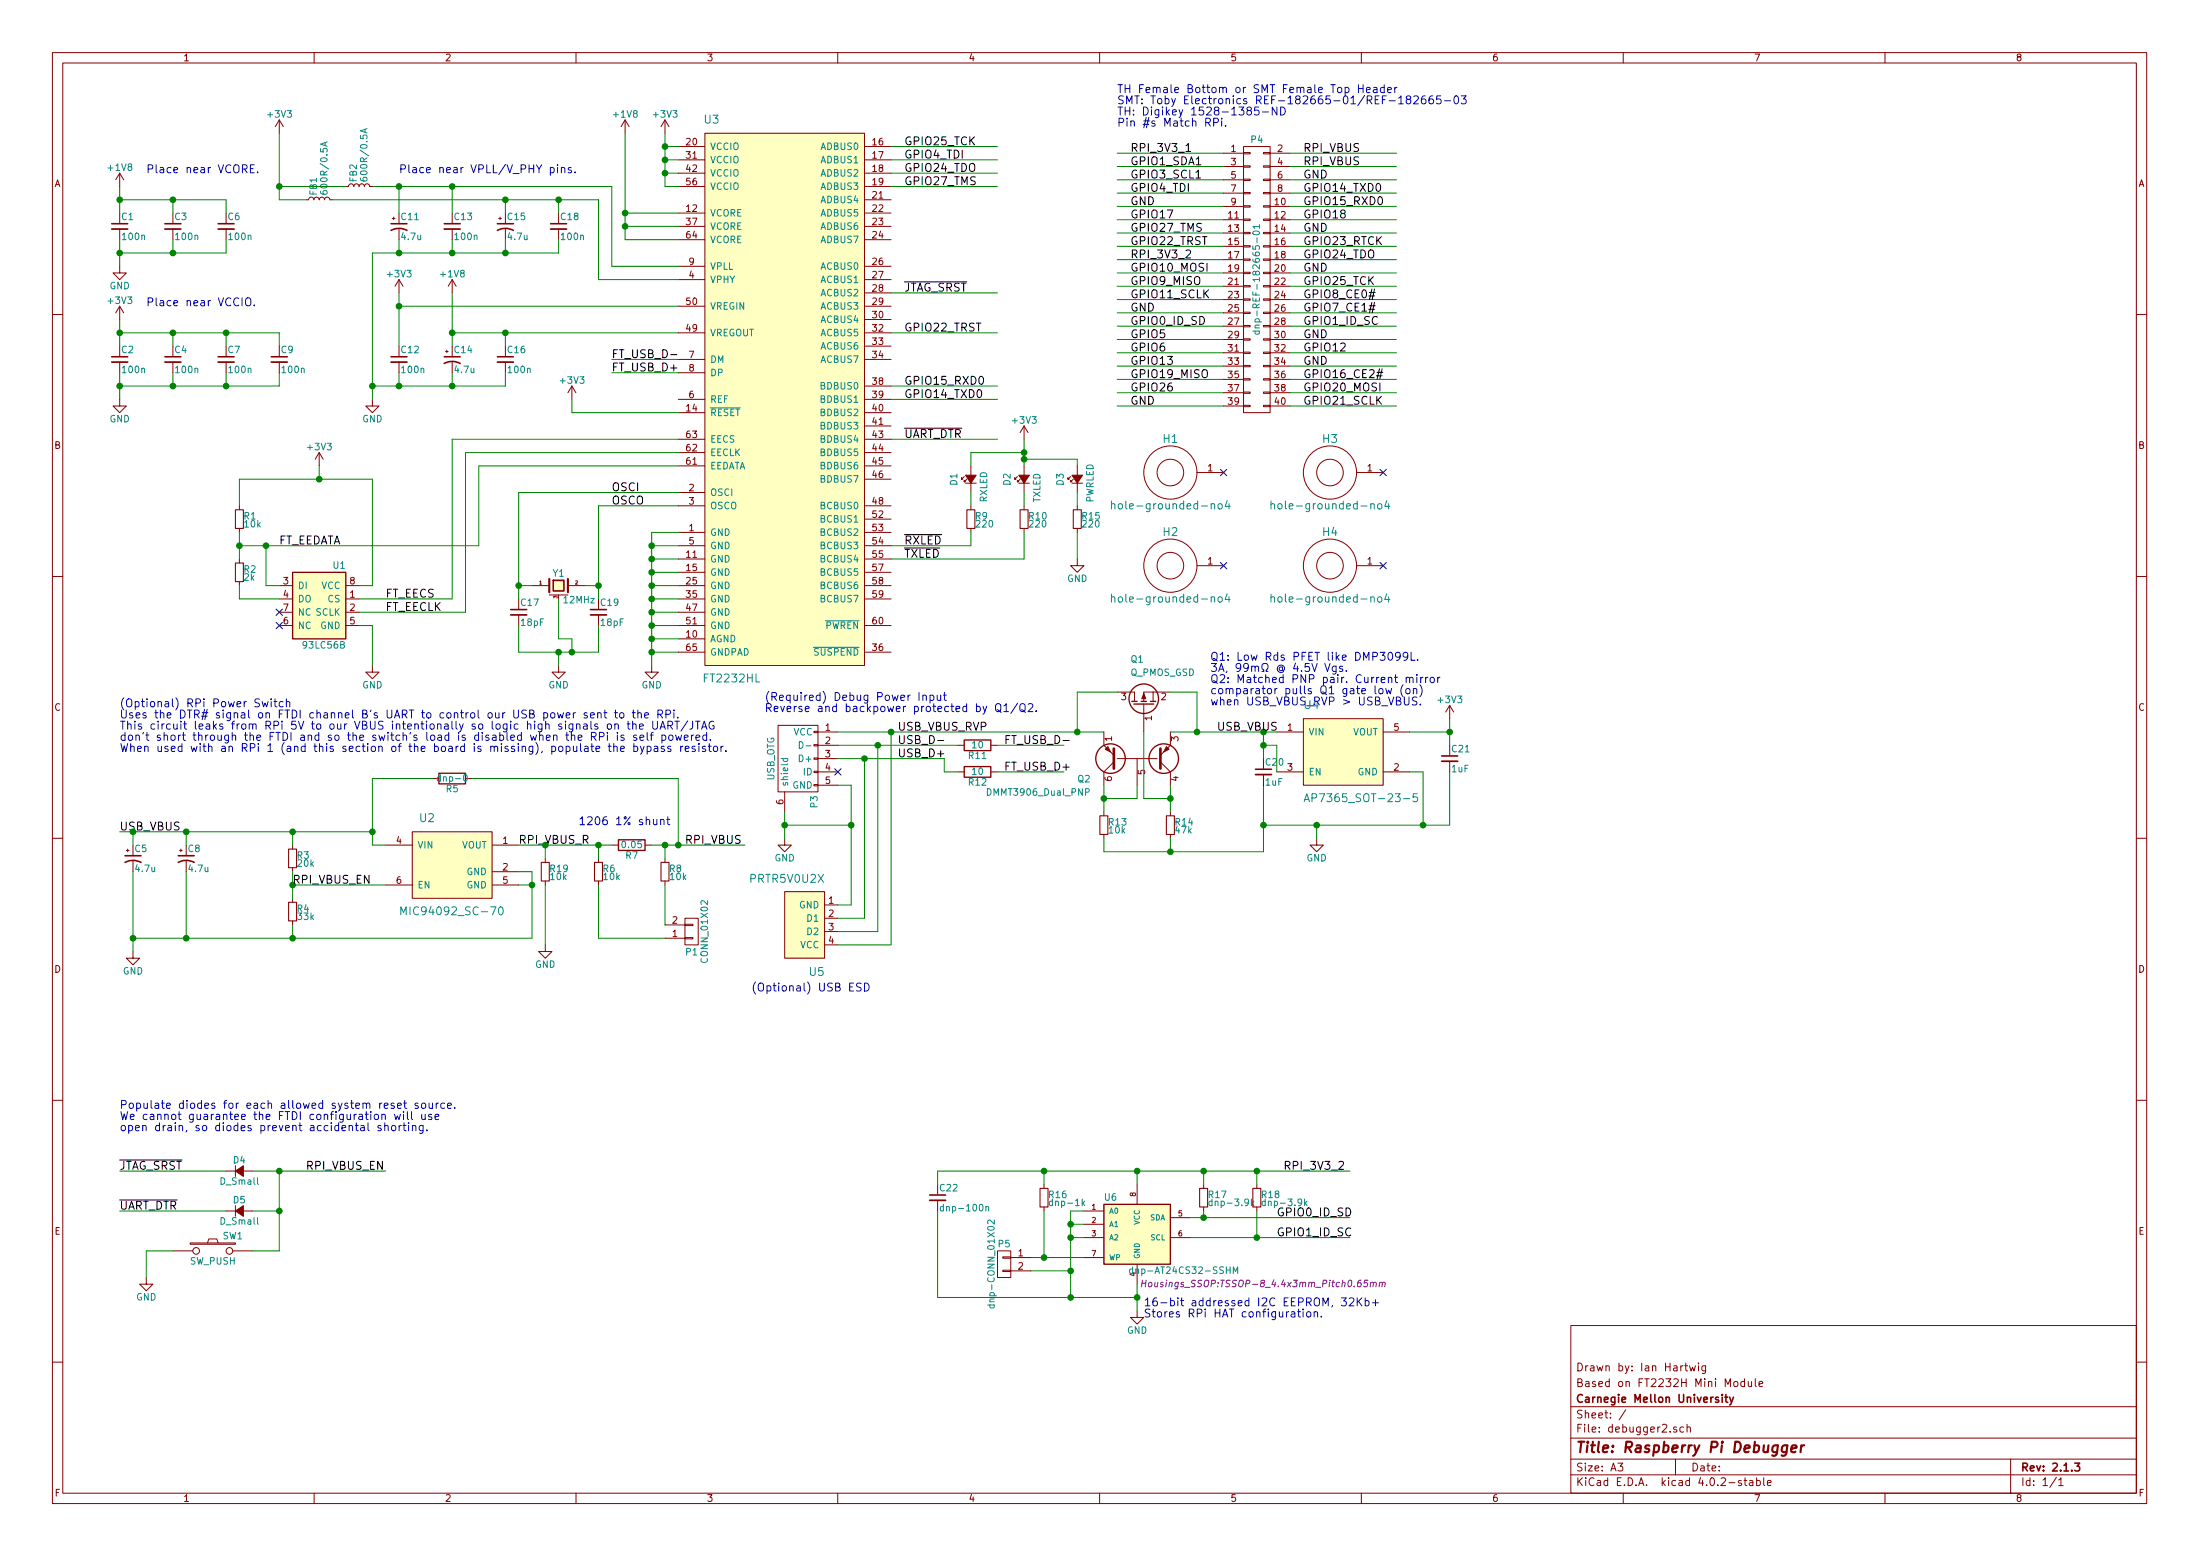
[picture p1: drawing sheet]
EESchema Schematic File Version 2
LIBS:power
LIBS:device
LIBS:transistors
LIBS:conn
LIBS:linear
LIBS:regul
LIBS:74xx
LIBS:cmos4000
LIBS:adc-dac
LIBS:memory
LIBS:xilinx
LIBS:microcontrollers
LIBS:dsp
LIBS:microchip
LIBS:analog_switches
LIBS:motorola
LIBS:texas
LIBS:intel
LIBS:audio
LIBS:interface
LIBS:digital-audio
LIBS:philips
LIBS:display
LIBS:cypress
LIBS:siliconi
LIBS:opto
LIBS:atmel
LIBS:contrib
LIBS:valves
LIBS:debugger2-special
LIBS:debugger2-cache
EELAYER 25 0
EELAYER END
$Descr A3 16535 11693
encoding utf-8
Sheet 1 1
Title "Raspberry Pi Debugger"
Date ""
Rev "2.1.3"
Comp "Carnegie Mellon University"
Comment1 "Based on FT2232H Mini Module"
Comment2 "Drawn by: Ian Hartwig"
Comment3 ""
Comment4 ""
$EndDescr
$Comp
L USB_OTG P3
U 1 1
P 6000 5700
F 0 "P3" H 6325 5575 50  0000 C CNN
F 1 "USB_OTG" H 6000 5900 50  0000 C CNN
F 2 "debugger2-special:USB_Micro-B_SMT" V 5950 5600 50  0001 C CNN
F 3 "" V 5950 5600 50  0000 C CNN
	1    6000 5700
	0    -1   1    0   
$EndComp
$Comp
L C_Small C17
U 1 1
P 3900 4600
F 0 "C17" H 3910 4670 50  0000 L CNN
F 1 "18pF" H 3910 4520 50  0000 L CNN
F 2 "Capacitors_SMD:C_0603" H 3900 4600 50  0001 C CNN
F 3 "" H 3900 4600 50  0000 C CNN
	1    3900 4600
	1    0    0    -1  
$EndComp
$Comp
L C_Small C19
U 1 1
P 4500 4600
F 0 "C19" H 4510 4670 50  0000 L CNN
F 1 "18pF" H 4510 4520 50  0000 L CNN
F 2 "Capacitors_SMD:C_0603" H 4500 4600 50  0001 C CNN
F 3 "" H 4500 4600 50  0000 C CNN
	1    4500 4600
	1    0    0    -1  
$EndComp
$Comp
L GND #PWR01
U 1 1
P 4200 5000
F 0 "#PWR01" H 4200 4750 50  0001 C CNN
F 1 "GND" H 4200 4850 50  0000 C CNN
F 2 "" H 4200 5000 50  0000 C CNN
F 3 "" H 4200 5000 50  0000 C CNN
	1    4200 5000
	1    0    0    -1  
$EndComp
$Comp
L 93LCxxA U1
U 1 1
P 2400 4600
F 0 "U1" H 2250 4950 50  0000 C CNN
F 1 "93LC56B" H 2200 4350 50  0000 L CNN
F 2 "Housings_SSOP:TSSOP-8_4.4x3mm_Pitch0.65mm" H 2300 4600 50  0001 C CNN
F 3 "" H 2400 4700 50  0000 C CNN
	1    2400 4600
	-1   0    0    -1  
$EndComp
$Comp
L FT2232H U3
U 1 1
P 5900 3100
F 0 "U3" H 5350 5300 60  0000 C CNN
F 1 "FT2232HL" H 5500 1100 60  0000 C CNN
F 2 "Housings_QFP:TQFP-64_10x10mm_Pitch0.5mm" H 4900 3950 60  0001 C CNN
F 3 "" H 4900 3950 60  0000 C CNN
	1    5900 3100
	1    0    0    -1  
$EndComp
Wire Wire Line
	6700 1100 7500 1100
Wire Wire Line
	6700 1200 7500 1200
Wire Wire Line
	6700 1300 7500 1300
Wire Wire Line
	6700 1400 7500 1400
Text Label 6800 1100 0    60   ~ 0
GPIO25_TCK
Text Label 6800 1200 0    60   ~ 0
GPIO4_TDI
Text Label 6800 1300 0    60   ~ 0
GPIO24_TDO
Text Label 6800 1400 0    60   ~ 0
GPIO27_TMS
Wire Wire Line
	6700 2900 7500 2900
Wire Wire Line
	6700 3000 7500 3000
Text Label 6800 3000 0    60   ~ 0
GPIO14_TXD0
Text Label 6800 2900 0    60   ~ 0
GPIO15_RXD0
$Comp
L Led_Small D2
U 1 1
P 7700 3600
F 0 "D2" H 7650 3725 50  0000 L CNN
F 1 "TXLED" H 7525 3500 50  0000 L CNN
F 2 "LEDs:LED-0603" V 7700 3600 50  0001 C CNN
F 3 "" V 7700 3600 50  0000 C CNN
	1    7700 3600
	0    -1   -1   0   
$EndComp
$Comp
L Led_Small D1
U 1 1
P 7300 3600
F 0 "D1" H 7250 3725 50  0000 L CNN
F 1 "RXLED" H 7125 3500 50  0000 L CNN
F 2 "LEDs:LED-0603" V 7300 3600 50  0001 C CNN
F 3 "" V 7300 3600 50  0000 C CNN
	1    7300 3600
	0    -1   -1   0   
$EndComp
$Comp
L R_Small R9
U 1 1
P 7300 3900
F 0 "R9" H 7330 3920 50  0000 L CNN
F 1 "220" H 7330 3860 50  0000 L CNN
F 2 "Resistors_SMD:R_0603" H 7300 3900 50  0001 C CNN
F 3 "" H 7300 3900 50  0000 C CNN
	1    7300 3900
	1    0    0    -1  
$EndComp
$Comp
L R_Small R10
U 1 1
P 7700 3900
F 0 "R10" H 7730 3920 50  0000 L CNN
F 1 "220" H 7730 3860 50  0000 L CNN
F 2 "Resistors_SMD:R_0603" H 7700 3900 50  0001 C CNN
F 3 "" H 7700 3900 50  0000 C CNN
	1    7700 3900
	1    0    0    -1  
$EndComp
$Comp
L +3V3 #PWR02
U 1 1
P 7700 3300
F 0 "#PWR02" H 7700 3150 50  0001 C CNN
F 1 "+3V3" H 7700 3440 50  0000 C CNN
F 2 "" H 7700 3300 50  0000 C CNN
F 3 "" H 7700 3300 50  0000 C CNN
	1    7700 3300
	1    0    0    -1  
$EndComp
Wire Wire Line
	7300 3500 7300 3400
Wire Wire Line
	7300 3400 7700 3400
Wire Wire Line
	7700 3300 7700 3500
Wire Wire Line
	6700 4100 7300 4100
Wire Wire Line
	7300 4100 7300 4000
Wire Wire Line
	7300 3800 7300 3700
Wire Wire Line
	7700 3800 7700 3700
Wire Wire Line
	6700 4200 7700 4200
Wire Wire Line
	7700 4200 7700 4000
Text Label 6800 4100 0    60   ~ 0
~RXLED
Text Label 6800 4200 0    60   ~ 0
~TXLED
$Comp
L GND #PWR03
U 1 1
P 4900 5000
F 0 "#PWR03" H 4900 4750 50  0001 C CNN
F 1 "GND" H 4900 4850 50  0000 C CNN
F 2 "" H 4900 5000 50  0000 C CNN
F 3 "" H 4900 5000 50  0000 C CNN
	1    4900 5000
	1    0    0    -1  
$EndComp
Wire Wire Line
	4900 4000 4900 5000
Wire Wire Line
	4900 4900 5100 4900
Wire Wire Line
	5100 4800 4900 4800
Connection ~ 4900 4900
Wire Wire Line
	5100 4700 4900 4700
Connection ~ 4900 4800
Wire Wire Line
	5100 4600 4900 4600
Connection ~ 4900 4700
Wire Wire Line
	5100 4500 4900 4500
Connection ~ 4900 4600
Wire Wire Line
	5100 4400 4900 4400
Connection ~ 4900 4500
Wire Wire Line
	5100 4300 4900 4300
Connection ~ 4900 4400
Wire Wire Line
	5100 4200 4900 4200
Connection ~ 4900 4300
Wire Wire Line
	5100 4100 4900 4100
Connection ~ 4900 4200
Wire Wire Line
	5100 4000 4900 4000
Connection ~ 4900 4100
Wire Wire Line
	4200 5000 4200 4900
Wire Wire Line
	3900 4900 4500 4900
Wire Wire Line
	3900 4900 3900 4700
Wire Wire Line
	4500 4900 4500 4700
Connection ~ 4200 4900
Wire Wire Line
	3900 3700 3900 4500
Wire Wire Line
	4500 3800 4500 4500
Wire Wire Line
	5100 3800 4500 3800
Connection ~ 4500 4400
Wire Wire Line
	5100 3700 3900 3700
Connection ~ 3900 4400
Text Label 4600 3700 0    60   ~ 0
OSCI
Text Label 4600 3800 0    60   ~ 0
OSCO
$Comp
L C_Small C9
U 1 1
P 2100 2700
F 0 "C9" H 2110 2770 50  0000 L CNN
F 1 "100n" H 2110 2620 50  0000 L CNN
F 2 "Capacitors_SMD:C_0603" H 2100 2700 50  0001 C CNN
F 3 "" H 2100 2700 50  0000 C CNN
	1    2100 2700
	1    0    0    -1  
$EndComp
$Comp
L C_Small C7
U 1 1
P 1700 2700
F 0 "C7" H 1710 2770 50  0000 L CNN
F 1 "100n" H 1710 2620 50  0000 L CNN
F 2 "Capacitors_SMD:C_0603" H 1700 2700 50  0001 C CNN
F 3 "" H 1700 2700 50  0000 C CNN
	1    1700 2700
	1    0    0    -1  
$EndComp
$Comp
L C_Small C4
U 1 1
P 1300 2700
F 0 "C4" H 1310 2770 50  0000 L CNN
F 1 "100n" H 1310 2620 50  0000 L CNN
F 2 "Capacitors_SMD:C_0603" H 1300 2700 50  0001 C CNN
F 3 "" H 1300 2700 50  0000 C CNN
	1    1300 2700
	1    0    0    -1  
$EndComp
$Comp
L C_Small C2
U 1 1
P 900 2700
F 0 "C2" H 910 2770 50  0000 L CNN
F 1 "100n" H 910 2620 50  0000 L CNN
F 2 "Capacitors_SMD:C_0603" H 900 2700 50  0001 C CNN
F 3 "" H 900 2700 50  0000 C CNN
	1    900  2700
	1    0    0    -1  
$EndComp
$Comp
L C_Small C6
U 1 1
P 1700 1700
F 0 "C6" H 1710 1770 50  0000 L CNN
F 1 "100n" H 1710 1620 50  0000 L CNN
F 2 "Capacitors_SMD:C_0603" H 1700 1700 50  0001 C CNN
F 3 "" H 1700 1700 50  0000 C CNN
	1    1700 1700
	1    0    0    -1  
$EndComp
$Comp
L C_Small C3
U 1 1
P 1300 1700
F 0 "C3" H 1310 1770 50  0000 L CNN
F 1 "100n" H 1310 1620 50  0000 L CNN
F 2 "Capacitors_SMD:C_0603" H 1300 1700 50  0001 C CNN
F 3 "" H 1300 1700 50  0000 C CNN
	1    1300 1700
	1    0    0    -1  
$EndComp
$Comp
L C_Small C1
U 1 1
P 900 1700
F 0 "C1" H 910 1770 50  0000 L CNN
F 1 "100n" H 910 1620 50  0000 L CNN
F 2 "Capacitors_SMD:C_0603" H 900 1700 50  0001 C CNN
F 3 "" H 900 1700 50  0000 C CNN
	1    900  1700
	1    0    0    -1  
$EndComp
Wire Wire Line
	900  1400 900  1600
Wire Wire Line
	1300 1600 1300 1500
Connection ~ 1300 1500
Wire Wire Line
	1700 1500 1700 1600
Wire Wire Line
	5000 1200 5100 1200
Wire Wire Line
	5000 1000 5000 1400
Connection ~ 5000 1100
Wire Wire Line
	5000 1300 5100 1300
Connection ~ 5000 1200
Wire Wire Line
	5000 1400 5100 1400
Connection ~ 5000 1300
$Comp
L GND #PWR04
U 1 1
P 2800 3000
F 0 "#PWR04" H 2800 2750 50  0001 C CNN
F 1 "GND" H 2800 2850 50  0000 C CNN
F 2 "" H 2800 3000 50  0000 C CNN
F 3 "" H 2800 3000 50  0000 C CNN
	1    2800 3000
	1    0    0    -1  
$EndComp
Wire Wire Line
	900  1800 900  2000
Wire Wire Line
	1300 1900 1300 1800
Connection ~ 900  1900
Wire Wire Line
	1700 1900 1700 1800
Connection ~ 1300 1900
Wire Wire Line
	1300 2900 1300 2800
Connection ~ 900  2900
Wire Wire Line
	1700 2900 1700 2800
Connection ~ 1300 2900
Wire Wire Line
	2100 2900 2100 2800
Connection ~ 1700 2900
$Comp
L +3V3 #PWR05
U 1 1
P 2100 1000
F 0 "#PWR05" H 2100 850 50  0001 C CNN
F 1 "+3V3" H 2100 1140 50  0000 C CNN
F 2 "" H 2100 1000 50  0000 C CNN
F 3 "" H 2100 1000 50  0000 C CNN
	1    2100 1000
	1    0    0    -1  
$EndComp
$Comp
L +1V8 #PWR06
U 1 1
P 4700 1000
F 0 "#PWR06" H 4700 850 50  0001 C CNN
F 1 "+1V8" H 4700 1140 50  0000 C CNN
F 2 "" H 4700 1000 50  0000 C CNN
F 3 "" H 4700 1000 50  0000 C CNN
	1    4700 1000
	1    0    0    -1  
$EndComp
Connection ~ 900  1500
$Comp
L C_Small C16
U 1 1
P 3800 2700
F 0 "C16" H 3810 2770 50  0000 L CNN
F 1 "100n" H 3810 2620 50  0000 L CNN
F 2 "Capacitors_SMD:C_0603" H 3800 2700 50  0001 C CNN
F 3 "" H 3800 2700 50  0000 C CNN
	1    3800 2700
	1    0    0    -1  
$EndComp
$Comp
L CP1_Small C14
U 1 1
P 3400 2700
F 0 "C14" H 3410 2770 50  0000 L CNN
F 1 "4.7u" H 3410 2620 50  0000 L CNN
F 2 "Capacitors_SMD:C_1206" H 3400 2700 50  0001 C CNN
F 3 "" H 3400 2700 50  0000 C CNN
	1    3400 2700
	1    0    0    -1  
$EndComp
$Comp
L C_Small C18
U 1 1
P 4200 1700
F 0 "C18" H 4210 1770 50  0000 L CNN
F 1 "100n" H 4210 1620 50  0000 L CNN
F 2 "Capacitors_SMD:C_0603" H 4200 1700 50  0001 C CNN
F 3 "" H 4200 1700 50  0000 C CNN
	1    4200 1700
	1    0    0    -1  
$EndComp
$Comp
L CP1_Small C15
U 1 1
P 3800 1700
F 0 "C15" H 3810 1770 50  0000 L CNN
F 1 "4.7u" H 3810 1620 50  0000 L CNN
F 2 "Capacitors_SMD:C_1206" H 3800 1700 50  0001 C CNN
F 3 "" H 3800 1700 50  0000 C CNN
	1    3800 1700
	1    0    0    -1  
$EndComp
$Comp
L C_Small C13
U 1 1
P 3400 1700
F 0 "C13" H 3410 1770 50  0000 L CNN
F 1 "100n" H 3410 1620 50  0000 L CNN
F 2 "Capacitors_SMD:C_0603" H 3400 1700 50  0001 C CNN
F 3 "" H 3400 1700 50  0000 C CNN
	1    3400 1700
	1    0    0    -1  
$EndComp
$Comp
L CP1_Small C11
U 1 1
P 3000 1700
F 0 "C11" H 3010 1770 50  0000 L CNN
F 1 "4.7u" H 3010 1620 50  0000 L CNN
F 2 "Capacitors_SMD:C_1206" H 3000 1700 50  0001 C CNN
F 3 "" H 3000 1700 50  0000 C CNN
	1    3000 1700
	1    0    0    -1  
$EndComp
Wire Wire Line
	3800 1500 3800 1600
Wire Wire Line
	4200 1500 4200 1600
Connection ~ 4200 1500
Wire Wire Line
	2800 1400 4600 1400
Wire Wire Line
	3000 1400 3000 1600
Wire Wire Line
	3400 1400 3400 1600
Connection ~ 3400 1400
Wire Wire Line
	5100 1100 5000 1100
Wire Wire Line
	1700 2500 1700 2600
Connection ~ 1700 2500
Wire Wire Line
	1300 2600 1300 2500
Connection ~ 1300 2500
Wire Wire Line
	900  2400 900  2600
Connection ~ 900  2500
Wire Wire Line
	900  2800 900  3000
$Comp
L C_Small C12
U 1 1
P 3000 2700
F 0 "C12" H 3010 2770 50  0000 L CNN
F 1 "100n" H 3010 2620 50  0000 L CNN
F 2 "Capacitors_SMD:C_0603" H 3000 2700 50  0001 C CNN
F 3 "" H 3000 2700 50  0000 C CNN
	1    3000 2700
	1    0    0    -1  
$EndComp
Wire Wire Line
	5100 2700 4600 2700
Wire Wire Line
	5100 2800 4600 2800
Text Label 4600 2700 0    60   ~ 0
FT_USB_D-
Text Label 4600 2800 0    60   ~ 0
FT_USB_D+
$Comp
L L_Small FB2
U 1 1
P 2700 1400
F 0 "FB2" H 2730 1440 50  0000 L CNN
F 1 "600R/0.5A" H 2730 1360 50  0000 L CNN
F 2 "Resistors_SMD:R_0805" H 2700 1400 50  0001 C CNN
F 3 "" H 2700 1400 50  0000 C CNN
	1    2700 1400
	0    -1   -1   0   
$EndComp
$Comp
L L_Small FB1
U 1 1
P 2400 1500
F 0 "FB1" H 2430 1540 50  0000 L CNN
F 1 "600R/0.5A" H 2430 1460 50  0000 L CNN
F 2 "Resistors_SMD:R_0805" H 2400 1500 50  0001 C CNN
F 3 "" H 2400 1500 50  0000 C CNN
	1    2400 1500
	0    -1   -1   0   
$EndComp
Connection ~ 3000 1400
Connection ~ 3800 1500
Wire Wire Line
	4200 1900 4200 1800
Wire Wire Line
	2800 1900 4200 1900
Wire Wire Line
	3000 1800 3000 1900
Connection ~ 3000 1900
Wire Wire Line
	3400 1800 3400 1900
Connection ~ 3400 1900
Wire Wire Line
	3800 1800 3800 1900
Connection ~ 3800 1900
Wire Wire Line
	4500 2100 5100 2100
Wire Wire Line
	4500 1500 4500 2100
Wire Wire Line
	2500 1500 4500 1500
Wire Wire Line
	2100 1000 2100 1500
Wire Wire Line
	2100 1500 2300 1500
Wire Wire Line
	2600 1400 2100 1400
Connection ~ 2100 1400
Wire Wire Line
	5100 2000 4600 2000
Wire Wire Line
	4600 2000 4600 1400
$Comp
L +3V3 #PWR07
U 1 1
P 5000 1000
F 0 "#PWR07" H 5000 850 50  0001 C CNN
F 1 "+3V3" H 5000 1140 50  0000 C CNN
F 2 "" H 5000 1000 50  0000 C CNN
F 3 "" H 5000 1000 50  0000 C CNN
	1    5000 1000
	1    0    0    -1  
$EndComp
Wire Wire Line
	4700 1000 4700 1800
Wire Wire Line
	4700 1800 5100 1800
Wire Wire Line
	5100 1700 4700 1700
Connection ~ 4700 1700
Wire Wire Line
	5100 1600 4700 1600
Connection ~ 4700 1600
Wire Wire Line
	3400 2500 5100 2500
Wire Wire Line
	3400 2200 3400 2600
Wire Wire Line
	3800 2500 3800 2600
Connection ~ 3800 2500
$Comp
L +1V8 #PWR08
U 1 1
P 3400 2200
F 0 "#PWR08" H 3400 2050 50  0001 C CNN
F 1 "+1V8" H 3400 2340 50  0000 C CNN
F 2 "" H 3400 2200 50  0000 C CNN
F 3 "" H 3400 2200 50  0000 C CNN
	1    3400 2200
	1    0    0    -1  
$EndComp
Wire Wire Line
	3000 2200 3000 2600
Wire Wire Line
	3000 2300 5100 2300
Connection ~ 3000 2300
$Comp
L +3V3 #PWR09
U 1 1
P 3000 2200
F 0 "#PWR09" H 3000 2050 50  0001 C CNN
F 1 "+3V3" H 3000 2340 50  0000 C CNN
F 2 "" H 3000 2200 50  0000 C CNN
F 3 "" H 3000 2200 50  0000 C CNN
	1    3000 2200
	1    0    0    -1  
$EndComp
Connection ~ 3400 2500
Wire Wire Line
	2800 1900 2800 3000
Wire Wire Line
	2800 2900 3800 2900
Wire Wire Line
	3800 2900 3800 2800
Connection ~ 2800 2900
Wire Wire Line
	3400 2800 3400 2900
Connection ~ 3400 2900
Wire Wire Line
	3000 2800 3000 2900
Connection ~ 3000 2900
$Comp
L GND #PWR010
U 1 1
P 900 3000
F 0 "#PWR010" H 900 2750 50  0001 C CNN
F 1 "GND" H 900 2850 50  0000 C CNN
F 2 "" H 900 3000 50  0000 C CNN
F 3 "" H 900 3000 50  0000 C CNN
	1    900  3000
	1    0    0    -1  
$EndComp
Wire Wire Line
	900  2900 2100 2900
$Comp
L +3V3 #PWR011
U 1 1
P 900 2400
F 0 "#PWR011" H 900 2250 50  0001 C CNN
F 1 "+3V3" H 900 2540 50  0000 C CNN
F 2 "" H 900 2400 50  0000 C CNN
F 3 "" H 900 2400 50  0000 C CNN
	1    900  2400
	1    0    0    -1  
$EndComp
Wire Wire Line
	900  2500 2100 2500
Wire Wire Line
	2100 2500 2100 2600
Text Notes 1100 2300 0    60   ~ 0
Place near VCCIO.
$Comp
L GND #PWR012
U 1 1
P 900 2000
F 0 "#PWR012" H 900 1750 50  0001 C CNN
F 1 "GND" H 900 1850 50  0000 C CNN
F 2 "" H 900 2000 50  0000 C CNN
F 3 "" H 900 2000 50  0000 C CNN
	1    900  2000
	1    0    0    -1  
$EndComp
Wire Wire Line
	900  1900 1700 1900
$Comp
L +1V8 #PWR013
U 1 1
P 900 1400
F 0 "#PWR013" H 900 1250 50  0001 C CNN
F 1 "+1V8" H 900 1540 50  0000 C CNN
F 2 "" H 900 1400 50  0000 C CNN
F 3 "" H 900 1400 50  0000 C CNN
	1    900  1400
	1    0    0    -1  
$EndComp
Wire Wire Line
	900  1500 1700 1500
Text Notes 1100 1300 0    60   ~ 0
Place near VCORE.
$Comp
L GND #PWR014
U 1 1
P 5900 6300
F 0 "#PWR014" H 5900 6050 50  0001 C CNN
F 1 "GND" H 5900 6150 50  0000 C CNN
F 2 "" H 5900 6300 50  0000 C CNN
F 3 "" H 5900 6300 50  0000 C CNN
	1    5900 6300
	1    0    0    -1  
$EndComp
Wire Wire Line
	5900 6100 5900 6300
Wire Wire Line
	5900 6200 6400 6200
Wire Wire Line
	6400 5900 6400 6800
Wire Wire Line
	6400 5900 6300 5900
Connection ~ 5900 6200
$Comp
L R R11
U 1 1
P 7350 5600
F 0 "R11" V 7430 5600 50  0000 C CNN
F 1 "10" V 7350 5600 50  0000 C CNN
F 2 "Resistors_SMD:R_0603" V 7280 5600 50  0001 C CNN
F 3 "" H 7350 5600 50  0000 C CNN
	1    7350 5600
	0    1    1    0   
$EndComp
Text Label 6750 5600 0    60   ~ 0
USB_D-
Wire Wire Line
	7500 5600 8000 5600
Text Label 7550 5600 0    60   ~ 0
FT_USB_D-
$Comp
L R R12
U 1 1
P 7350 5800
F 0 "R12" V 7430 5800 50  0000 C CNN
F 1 "10" V 7350 5800 50  0000 C CNN
F 2 "Resistors_SMD:R_0603" V 7280 5800 50  0001 C CNN
F 3 "" H 7350 5800 50  0000 C CNN
	1    7350 5800
	0    1    1    0   
$EndComp
Wire Wire Line
	6300 5700 7100 5700
Wire Wire Line
	7100 5700 7100 5800
Wire Wire Line
	7100 5800 7200 5800
Wire Wire Line
	7500 5800 8000 5800
Text Label 6750 5700 0    60   ~ 0
USB_D+
Text Label 7550 5800 0    60   ~ 0
FT_USB_D+
Wire Wire Line
	6300 5500 8300 5500
Wire Wire Line
	8800 5500 9600 5500
Text Label 6750 5500 0    60   ~ 0
USB_VBUS_RVP
NoConn ~ 6300 5800
Wire Wire Line
	9500 5500 9500 5700
Connection ~ 9500 5500
Wire Wire Line
	10600 5500 10900 5500
Wire Wire Line
	10900 5400 10900 5600
$Comp
L GND #PWR015
U 1 1
P 9900 6300
F 0 "#PWR015" H 9900 6050 50  0001 C CNN
F 1 "GND" H 9900 6150 50  0000 C CNN
F 2 "" H 9900 6300 50  0000 C CNN
F 3 "" H 9900 6300 50  0000 C CNN
	1    9900 6300
	1    0    0    -1  
$EndComp
Wire Wire Line
	9900 6200 9900 6300
Wire Wire Line
	9500 6200 10900 6200
Wire Wire Line
	9500 6400 9500 5900
Wire Wire Line
	10900 6200 10900 5800
Connection ~ 9900 6200
Connection ~ 10700 6200
$Comp
L +3V3 #PWR016
U 1 1
P 10900 5400
F 0 "#PWR016" H 10900 5250 50  0001 C CNN
F 1 "+3V3" H 10900 5540 50  0000 C CNN
F 2 "" H 10900 5400 50  0000 C CNN
F 3 "" H 10900 5400 50  0000 C CNN
	1    10900 5400
	1    0    0    -1  
$EndComp
Connection ~ 10900 5500
$Comp
L +3V3 #PWR017
U 1 1
P 4300 3000
F 0 "#PWR017" H 4300 2850 50  0001 C CNN
F 1 "+3V3" H 4300 3140 50  0000 C CNN
F 2 "" H 4300 3000 50  0000 C CNN
F 3 "" H 4300 3000 50  0000 C CNN
	1    4300 3000
	1    0    0    -1  
$EndComp
Wire Wire Line
	4300 3000 4300 3100
Wire Wire Line
	4300 3100 5100 3100
$Comp
L MIC9409x_SC-70 U2
U 1 1
P 3400 6500
F 0 "U2" H 3150 6850 60  0000 L CNN
F 1 "MIC94092_SC-70" H 3000 6150 60  0000 L CNN
F 2 "TO_SOT_Packages_SMD:SC-70-6" H 3400 6500 60  0001 C CNN
F 3 "" H 3400 6500 60  0000 C CNN
	1    3400 6500
	1    0    0    -1  
$EndComp
$Comp
L CP1_Small C8
U 1 1
P 1400 6450
F 0 "C8" H 1410 6520 50  0000 L CNN
F 1 "4.7u" H 1410 6370 50  0000 L CNN
F 2 "Capacitors_SMD:C_1206" H 1400 6450 50  0001 C CNN
F 3 "" H 1400 6450 50  0000 C CNN
	1    1400 6450
	1    0    0    -1  
$EndComp
$Comp
L CP1_Small C5
U 1 1
P 1000 6450
F 0 "C5" H 1010 6520 50  0000 L CNN
F 1 "4.7u" H 1010 6370 50  0000 L CNN
F 2 "Capacitors_SMD:C_1206" H 1000 6450 50  0001 C CNN
F 3 "" H 1000 6450 50  0000 C CNN
	1    1000 6450
	1    0    0    -1  
$EndComp
Wire Wire Line
	1000 6250 1000 6350
Wire Wire Line
	1400 6250 1400 6350
Connection ~ 1400 6250
Text Label 900  6250 0    60   ~ 0
USB_VBUS
$Comp
L R_Small R3
U 1 1
P 2200 6450
F 0 "R3" H 2230 6470 50  0000 L CNN
F 1 "20k" H 2230 6410 50  0000 L CNN
F 2 "Resistors_SMD:R_0603" H 2200 6450 50  0001 C CNN
F 3 "" H 2200 6450 50  0000 C CNN
	1    2200 6450
	1    0    0    -1  
$EndComp
$Comp
L R_Small R4
U 1 1
P 2200 6850
F 0 "R4" H 2230 6870 50  0000 L CNN
F 1 "33k" H 2230 6810 50  0000 L CNN
F 2 "Resistors_SMD:R_0603" H 2200 6850 50  0001 C CNN
F 3 "" H 2200 6850 50  0000 C CNN
	1    2200 6850
	1    0    0    -1  
$EndComp
Wire Wire Line
	2200 6550 2200 6750
Wire Wire Line
	2200 6650 2900 6650
Connection ~ 2200 6650
Wire Wire Line
	2200 6250 2200 6350
Connection ~ 2200 6250
$Comp
L GND #PWR018
U 1 1
P 1000 7150
F 0 "#PWR018" H 1000 6900 50  0001 C CNN
F 1 "GND" H 1000 7000 50  0000 C CNN
F 2 "" H 1000 7150 50  0000 C CNN
F 3 "" H 1000 7150 50  0000 C CNN
	1    1000 7150
	1    0    0    -1  
$EndComp
Wire Wire Line
	1000 6550 1000 7150
Wire Wire Line
	2200 7050 2200 6950
Wire Wire Line
	1400 6550 1400 7050
Wire Wire Line
	4000 7050 4000 6550
Wire Wire Line
	4000 6550 3900 6550
Wire Wire Line
	3900 6650 4000 6650
Connection ~ 4000 6650
Wire Wire Line
	3900 6350 4600 6350
Text Label 3900 6350 0    60   ~ 0
RPI_VBUS_R
Text Label 2200 6650 0    60   ~ 0
RPI_VBUS_EN
Wire Wire Line
	6700 3300 7500 3300
Text Label 6800 3300 0    60   ~ 0
~UART_DTR
Connection ~ 7700 3400
Wire Wire Line
	2800 6350 2900 6350
Wire Wire Line
	1000 7050 4000 7050
Connection ~ 1000 7050
Connection ~ 1400 7050
Connection ~ 2200 7050
Wire Wire Line
	900  6250 2800 6250
$Comp
L R R7
U 1 1
P 4750 6350
F 0 "R7" V 4830 6350 50  0000 C CNN
F 1 "0.05" V 4750 6350 50  0000 C CNN
F 2 "Resistors_SMD:R_1206" V 4680 6350 50  0001 C CNN
F 3 "" H 4750 6350 50  0000 C CNN
	1    4750 6350
	0    1    1    0   
$EndComp
$Comp
L R_Small R6
U 1 1
P 4500 6550
F 0 "R6" H 4530 6570 50  0000 L CNN
F 1 "10k" H 4530 6510 50  0000 L CNN
F 2 "Resistors_SMD:R_0603" H 4500 6550 50  0001 C CNN
F 3 "" H 4500 6550 50  0000 C CNN
	1    4500 6550
	1    0    0    -1  
$EndComp
$Comp
L R_Small R8
U 1 1
P 5000 6550
F 0 "R8" H 5030 6570 50  0000 L CNN
F 1 "10k" H 5030 6510 50  0000 L CNN
F 2 "Resistors_SMD:R_0603" H 5000 6550 50  0001 C CNN
F 3 "" H 5000 6550 50  0000 C CNN
	1    5000 6550
	1    0    0    -1  
$EndComp
Wire Wire Line
	4900 6350 5600 6350
Text Label 5150 6350 0    60   ~ 0
RPI_VBUS
Wire Wire Line
	5000 6950 5000 6650
Wire Wire Line
	5000 6450 5000 6350
Connection ~ 5000 6350
Wire Wire Line
	4500 6650 4500 7050
$Comp
L R R5
U 1 1
P 3400 5850
F 0 "R5" V 3480 5850 50  0000 C CNN
F 1 "dnp-0" V 3400 5850 50  0000 C CNN
F 2 "Resistors_SMD:R_0603" V 3330 5850 50  0001 C CNN
F 3 "" H 3400 5850 50  0000 C CNN
	1    3400 5850
	0    1    1    0   
$EndComp
Connection ~ 5100 6350
Connection ~ 1000 6250
Wire Wire Line
	3550 5850 5100 5850
Wire Wire Line
	5100 5850 5100 6350
Wire Wire Line
	2800 5850 3250 5850
Wire Wire Line
	2800 5850 2800 6350
Text Notes 900  5650 0    60   ~ 0
(Optional) RPi Power Switch\nUses the DTR# signal on FTDI channel B's UART to control our USB power sent to the RPi.\nThis circuit leaks from RPi 5V to our VBUS intentionally so logic high signals on the UART/JTAG\ndon't short through the FTDI and so the switch's load is disabled when the RPi is self powered.\nWhen used with an RPi 1 (and this section of the board is missing), populate the bypass resistor.
$Comp
L R_Small R1
U 1 1
P 1800 3900
F 0 "R1" H 1830 3920 50  0000 L CNN
F 1 "10k" H 1830 3860 50  0000 L CNN
F 2 "Resistors_SMD:R_0603" H 1800 3900 50  0001 C CNN
F 3 "" H 1800 3900 50  0000 C CNN
	1    1800 3900
	1    0    0    -1  
$EndComp
$Comp
L R_Small R2
U 1 1
P 1800 4300
F 0 "R2" H 1830 4320 50  0000 L CNN
F 1 "2k" H 1830 4260 50  0000 L CNN
F 2 "Resistors_SMD:R_0603" H 1800 4300 50  0001 C CNN
F 3 "" H 1800 4300 50  0000 C CNN
	1    1800 4300
	1    0    0    -1  
$EndComp
$Comp
L +3V3 #PWR019
U 1 1
P 2400 3500
F 0 "#PWR019" H 2400 3350 50  0001 C CNN
F 1 "+3V3" H 2400 3640 50  0000 C CNN
F 2 "" H 2400 3500 50  0000 C CNN
F 3 "" H 2400 3500 50  0000 C CNN
	1    2400 3500
	1    0    0    -1  
$EndComp
$Comp
L GND #PWR020
U 1 1
P 2800 5000
F 0 "#PWR020" H 2800 4750 50  0001 C CNN
F 1 "GND" H 2800 4850 50  0000 C CNN
F 2 "" H 2800 5000 50  0000 C CNN
F 3 "" H 2800 5000 50  0000 C CNN
	1    2800 5000
	1    0    0    -1  
$EndComp
Wire Wire Line
	2800 5000 2800 4700
Wire Wire Line
	2800 4700 2700 4700
Wire Wire Line
	2700 4500 3400 4500
Wire Wire Line
	3400 4500 3400 3300
Wire Wire Line
	3400 3300 5100 3300
Wire Wire Line
	2700 4600 3500 4600
Wire Wire Line
	3500 4600 3500 3400
Wire Wire Line
	3500 3400 5100 3400
Wire Wire Line
	2100 4500 1800 4500
Wire Wire Line
	1800 4500 1800 4400
Wire Wire Line
	1800 4000 1800 4200
Wire Wire Line
	2100 4400 2000 4400
Wire Wire Line
	2000 4400 2000 4100
Wire Wire Line
	1800 4100 3600 4100
Wire Wire Line
	3600 4100 3600 3500
Wire Wire Line
	3600 3500 5100 3500
Connection ~ 1800 4100
Connection ~ 2000 4100
Wire Wire Line
	1800 3600 2800 3600
Wire Wire Line
	1800 3600 1800 3800
Wire Wire Line
	2400 3600 2400 3500
Wire Wire Line
	2700 4400 2800 4400
Wire Wire Line
	2800 4400 2800 3600
Connection ~ 2400 3600
Text Label 2100 4100 0    60   ~ 0
FT_EEDATA
Text Label 2900 4500 0    60   ~ 0
FT_EECS
Text Label 2900 4600 0    60   ~ 0
FT_EECLK
NoConn ~ 2100 4700
NoConn ~ 2100 4600
Wire Wire Line
	9700 1150 10500 1150
Wire Wire Line
	9700 1250 10500 1250
Wire Wire Line
	9700 1350 10500 1350
Wire Wire Line
	9700 1450 10500 1450
Wire Wire Line
	9700 1550 10500 1550
Wire Wire Line
	9700 1650 10500 1650
Wire Wire Line
	9700 1750 10500 1750
Wire Wire Line
	9700 1850 10500 1850
Wire Wire Line
	9700 1950 10500 1950
Wire Wire Line
	9700 2050 10500 2050
Wire Wire Line
	9700 2150 10500 2150
Wire Wire Line
	9700 2250 10500 2250
Wire Wire Line
	9700 2350 10500 2350
Wire Wire Line
	9700 2450 10500 2450
Wire Wire Line
	9700 2550 10500 2550
Wire Wire Line
	9700 2650 10500 2650
Wire Wire Line
	9700 2750 10500 2750
Wire Wire Line
	9700 2850 10500 2850
Wire Wire Line
	9700 2950 10500 2950
Wire Wire Line
	9700 3050 10500 3050
Wire Wire Line
	9200 1150 8400 1150
Wire Wire Line
	9200 1250 8400 1250
Wire Wire Line
	8400 1350 9200 1350
Wire Wire Line
	8400 1450 9200 1450
Wire Wire Line
	8400 1550 9200 1550
Wire Wire Line
	8400 1650 9200 1650
Wire Wire Line
	8400 1750 9200 1750
Wire Wire Line
	8400 1850 9200 1850
Wire Wire Line
	8400 1950 9200 1950
Wire Wire Line
	8400 2050 9200 2050
Wire Wire Line
	8400 2150 9200 2150
Wire Wire Line
	8400 2250 9200 2250
Wire Wire Line
	8400 2350 9200 2350
Wire Wire Line
	8400 2450 9200 2450
Wire Wire Line
	8400 2550 9200 2550
Wire Wire Line
	8400 2650 9200 2650
Wire Wire Line
	8400 2750 9200 2750
Wire Wire Line
	8400 2850 9200 2850
Wire Wire Line
	8400 2950 9200 2950
Wire Wire Line
	8400 3050 9200 3050
Text Label 8500 1150 0    60   ~ 0
RPI_3V3_1
Text Label 8500 1250 0    60   ~ 0
GPIO1_SDA1
Text Label 8500 1350 0    60   ~ 0
GPIO3_SCL1
Text Label 8500 1450 0    60   ~ 0
GPIO4_TDI
Text Label 8500 1650 0    60   ~ 0
GPIO17
Text Label 8500 1750 0    60   ~ 0
GPIO27_TMS
Text Label 8500 1850 0    60   ~ 0
GPIO22_TRST
Text Label 8500 1950 0    60   ~ 0
RPI_3V3_2
Text Label 8500 2050 0    60   ~ 0
GPIO10_MOSI
Text Label 8500 2150 0    60   ~ 0
GPIO9_MISO
Text Label 8500 2250 0    60   ~ 0
GPIO11_SCLK
Text Label 9800 1150 0    60   ~ 0
RPI_VBUS
Text Label 9800 1250 0    60   ~ 0
RPI_VBUS
Text Label 9800 1450 0    60   ~ 0
GPIO14_TXD0
Text Label 9800 1550 0    60   ~ 0
GPIO15_RXD0
Text Label 9800 1650 0    60   ~ 0
GPIO18
Text Label 9800 1850 0    60   ~ 0
GPIO23_RTCK
Text Label 9800 1950 0    60   ~ 0
GPIO24_TDO
Text Label 9800 1350 0    60   ~ 0
GND
Text Label 9800 1750 0    60   ~ 0
GND
Text Label 8500 1550 0    60   ~ 0
GND
Text Label 8500 2350 0    60   ~ 0
GND
Text Label 9800 2050 0    60   ~ 0
GND
Text Label 9800 2150 0    60   ~ 0
GPIO25_TCK
Text Label 9800 2250 0    60   ~ 0
GPIO8_CE0#
Text Label 9800 2350 0    60   ~ 0
GPIO7_CE1#
Text Label 8500 2450 0    60   ~ 0
GPIO0_ID_SD
Text Label 8500 2550 0    60   ~ 0
GPIO5
Text Label 8500 2650 0    60   ~ 0
GPIO6
Text Label 8500 2750 0    60   ~ 0
GPIO13
Text Label 8500 2850 0    60   ~ 0
GPIO19_MISO
Text Label 8500 2950 0    60   ~ 0
GPIO26
Text Label 8500 3050 0    60   ~ 0
GND
Text Label 9800 3050 0    60   ~ 0
GPIO21_SCLK
Text Label 9800 2950 0    60   ~ 0
GPIO20_MOSI
Text Label 9800 2850 0    60   ~ 0
GPIO16_CE2#
Text Label 9800 2750 0    60   ~ 0
GND
Text Label 9800 2650 0    60   ~ 0
GPIO12
Text Label 9800 2550 0    60   ~ 0
GND
Text Label 9800 2450 0    60   ~ 0
GPIO1_ID_SC
Text Notes 8400 950  0    60   ~ 0
TH Female Bottom or SMT Female Top Header\nSMT: Toby Electronics REF-182665-01/REF-182665-03\nTH: Digikey 1528-1385-ND\nPin #s Match RPi.
$Comp
L CRYSTAL_SMD Y1
U 1 1
P 4200 4400
F 0 "Y1" H 4200 4490 50  0000 C CNN
F 1 "12MHz" H 4230 4290 50  0000 L CNN
F 2 "debugger2-special:Crystal_Grounded_3.2x2.5" H 4200 4400 50  0001 C CNN
F 3 "" H 4200 4400 50  0000 C CNN
	1    4200 4400
	1    0    0    -1  
$EndComp
Wire Wire Line
	4400 4400 4500 4400
Wire Wire Line
	4000 4400 3900 4400
Wire Wire Line
	4200 4500 4200 4800
Wire Wire Line
	4200 4800 4300 4800
Wire Wire Line
	4300 4800 4300 4900
Connection ~ 4300 4900
Text Notes 4350 6200 0    60   ~ 0
1206 1% shunt
Wire Wire Line
	10600 5800 10700 5800
Wire Wire Line
	10700 5800 10700 6200
$Comp
L CONN_02X20 P4
U 1 1
P 9450 2100
F 0 "P4" H 9450 3150 50  0000 C CNN
F 1 "dnp-REF-182665-01" V 9450 2100 50  0000 C CNN
F 2 "debugger2-special:Pin_Header_Straight_TH-SMT-NoPaste_2x20" H 9450 1150 50  0001 C CNN
F 3 "" H 9450 1150 50  0000 C CNN
	1    9450 2100
	1    0    0    -1  
$EndComp
$Comp
L Q_PMOS_GSD Q1
U 1 1
P 8600 5300
F 0 "Q1" V 8950 5400 50  0000 R CNN
F 1 "Q_PMOS_GSD" V 8850 5400 50  0000 R CNN
F 2 "TO_SOT_Packages_SMD:SOT-23" H 8800 5400 50  0001 C CNN
F 3 "" H 8600 5300 50  0000 C CNN
	1    8600 5300
	0    -1   -1   0   
$EndComp
$Comp
L R_Small R13
U 1 1
P 8300 6200
F 0 "R13" H 8330 6220 50  0000 L CNN
F 1 "10k" H 8330 6160 50  0000 L CNN
F 2 "Resistors_SMD:R_0603" H 8300 6200 50  0001 C CNN
F 3 "" H 8300 6200 50  0000 C CNN
	1    8300 6200
	1    0    0    -1  
$EndComp
Connection ~ 9500 6200
Text Label 9150 5500 0    60   ~ 0
USB_VBUS
Text Notes 5750 5350 0    60   ~ 0
(Required) Debug Power Input\nReverse and backpower protected by Q1/Q2.
Text Notes 9100 5300 0    60   ~ 0
Q1: Low Rds PFET like DMP3099L.\n3A, 99mΩ @ 4.5V Vgs.\nQ2: Matched PNP pair. Current mirror\ncomparator pulls Q1 gate low (on)\nwhen USB_VBUS_RVP > USB_VBUS.
$Comp
L DMMT3906_Dual_PNP Q2
U 1 1
P 8550 5700
F 0 "Q2" H 8200 5850 50  0000 R CNN
F 1 "DMMT3906_Dual_PNP" H 8200 5950 50  0000 R CNN
F 2 "TO_SOT_Packages_SMD:SOT-23-6" H 8900 5800 50  0001 C CNN
F 3 "" H 8700 5700 50  0000 C CNN
	1    8550 5700
	1    0    0    1   
$EndComp
Connection ~ 2800 6250
$Comp
L R_Small R14
U 1 1
P 8800 6200
F 0 "R14" H 8830 6220 50  0000 L CNN
F 1 "47k" H 8830 6160 50  0000 L CNN
F 2 "Resistors_SMD:R_0603" H 8800 6200 50  0001 C CNN
F 3 "" H 8800 6200 50  0000 C CNN
	1    8800 6200
	1    0    0    -1  
$EndComp
Wire Wire Line
	8300 6300 8300 6400
Wire Wire Line
	8300 6400 9500 6400
Wire Wire Line
	8800 6300 8800 6400
Connection ~ 8800 6400
Wire Wire Line
	8300 5900 8300 6100
Wire Wire Line
	8300 6000 8550 6000
Wire Wire Line
	8550 6000 8550 5900
Connection ~ 8300 6000
Wire Wire Line
	8800 5900 8800 6100
Wire Wire Line
	8600 5500 8600 6000
Wire Wire Line
	8600 6000 8800 6000
Connection ~ 8800 6000
Wire Wire Line
	8400 5200 8100 5200
Wire Wire Line
	8100 5200 8100 5500
Connection ~ 8100 5500
Wire Wire Line
	8800 5200 9000 5200
Wire Wire Line
	9000 5200 9000 5500
Connection ~ 9000 5500
Text Notes 3000 1300 0    60   ~ 0
Place near VPLL/V_PHY pins.
$Comp
L PRTR5V0U2X U5
U 1 1
P 6100 6950
F 0 "U5" H 6000 7300 60  0000 L CNN
F 1 "PRTR5V0U2X" H 6000 6600 60  0000 L CNN
F 2 "debugger2-special:SOT-143_NXP" H 6100 6950 60  0001 C CNN
F 3 "" H 6100 6950 60  0000 C CNN
	1    6100 6950
	-1   0    0    1   
$EndComp
Wire Wire Line
	6400 6800 6300 6800
Connection ~ 6400 6200
Wire Wire Line
	6300 6900 6500 6900
Wire Wire Line
	6300 7000 6600 7000
Wire Wire Line
	6700 5500 6700 7100
Wire Wire Line
	6700 7100 6300 7100
Connection ~ 6700 5500
Text Notes 5650 7450 0    60   ~ 0
(Optional) USB ESD
$Comp
L Led_Small D3
U 1 1
P 8100 3600
F 0 "D3" H 8050 3725 50  0000 L CNN
F 1 "PWRLED" H 7925 3500 50  0000 L CNN
F 2 "LEDs:LED-0603" V 8100 3600 50  0001 C CNN
F 3 "" V 8100 3600 50  0000 C CNN
	1    8100 3600
	0    -1   -1   0   
$EndComp
$Comp
L R_Small R15
U 1 1
P 8100 3900
F 0 "R15" H 8130 3920 50  0000 L CNN
F 1 "220" H 8130 3860 50  0000 L CNN
F 2 "Resistors_SMD:R_0603" H 8100 3900 50  0001 C CNN
F 3 "" H 8100 3900 50  0000 C CNN
	1    8100 3900
	1    0    0    -1  
$EndComp
$Comp
L GND #PWR021
U 1 1
P 8100 4200
F 0 "#PWR021" H 8100 3950 50  0001 C CNN
F 1 "GND" H 8100 4050 50  0000 C CNN
F 2 "" H 8100 4200 50  0000 C CNN
F 3 "" H 8100 4200 50  0000 C CNN
	1    8100 4200
	1    0    0    -1  
$EndComp
Wire Wire Line
	8100 4200 8100 4000
Wire Wire Line
	8100 3800 8100 3700
Wire Wire Line
	8100 3500 8100 3450
Wire Wire Line
	8100 3450 7700 3450
Connection ~ 7700 3450
$Comp
L AP7365_SOT-23-5 U4
U 1 1
P 10100 5650
F 0 "U4" H 9800 6000 60  0000 L CNN
F 1 "AP7365_SOT-23-5" H 9800 5300 60  0000 L CNN
F 2 "TO_SOT_Packages_SMD:SOT-23-5" H 10100 5650 60  0001 C CNN
F 3 "" H 10100 5650 60  0000 C CNN
	1    10100 5650
	1    0    0    -1  
$EndComp
$Comp
L C_Small C20
U 1 1
P 9500 5800
F 0 "C20" H 9510 5870 50  0000 L CNN
F 1 "1uF" H 9510 5720 50  0000 L CNN
F 2 "Capacitors_SMD:C_0603" H 9500 5800 50  0001 C CNN
F 3 "" H 9500 5800 50  0000 C CNN
	1    9500 5800
	1    0    0    -1  
$EndComp
Wire Wire Line
	9600 5800 9600 5600
Wire Wire Line
	9600 5600 9500 5600
Connection ~ 9500 5600
$Comp
L C_Small C21
U 1 1
P 10900 5700
F 0 "C21" H 10910 5770 50  0000 L CNN
F 1 "1uF" H 10910 5620 50  0000 L CNN
F 2 "Capacitors_SMD:C_0603" H 10900 5700 50  0001 C CNN
F 3 "" H 10900 5700 50  0000 C CNN
	1    10900 5700
	1    0    0    -1  
$EndComp
$Comp
L AT24CS32-SSHM U6
U 1 1
P 8550 9250
F 0 "U6" H 8350 9500 50  0000 C CNN
F 1 "dnp-AT24CS32-SSHM" H 8900 8950 50  0000 C CNN
F 2 "Housings_SSOP:TSSOP-8_4.4x3mm_Pitch0.65mm" H 9500 8850 50  0000 C CIN
F 3 "" H 8550 9250 50  0000 C CNN
	1    8550 9250
	1    0    0    -1  
$EndComp
$Comp
L GND #PWR022
U 1 1
P 8550 9850
F 0 "#PWR022" H 8550 9600 50  0001 C CNN
F 1 "GND" H 8550 9700 50  0000 C CNN
F 2 "" H 8550 9850 50  0000 C CNN
F 3 "" H 8550 9850 50  0000 C CNN
	1    8550 9850
	1    0    0    -1  
$EndComp
$Comp
L R_Small R17
U 1 1
P 9050 9000
F 0 "R17" H 9080 9020 50  0000 L CNN
F 1 "dnp-3.9k" H 9080 8960 50  0000 L CNN
F 2 "Resistors_SMD:R_0603" H 9050 9000 50  0001 C CNN
F 3 "" H 9050 9000 50  0000 C CNN
	1    9050 9000
	1    0    0    -1  
$EndComp
$Comp
L R_Small R18
U 1 1
P 9450 9000
F 0 "R18" H 9480 9020 50  0000 L CNN
F 1 "dnp-3.9k" H 9480 8960 50  0000 L CNN
F 2 "Resistors_SMD:R_0603" H 9450 9000 50  0001 C CNN
F 3 "" H 9450 9000 50  0000 C CNN
	1    9450 9000
	1    0    0    -1  
$EndComp
$Comp
L R_Small R16
U 1 1
P 7850 9000
F 0 "R16" H 7880 9020 50  0000 L CNN
F 1 "dnp-1k" H 7880 8960 50  0000 L CNN
F 2 "Resistors_SMD:R_0603" H 7850 9000 50  0001 C CNN
F 3 "" H 7850 9000 50  0000 C CNN
	1    7850 9000
	1    0    0    -1  
$EndComp
Wire Wire Line
	8950 9150 10150 9150
Wire Wire Line
	9050 9150 9050 9100
Connection ~ 9050 9150
Wire Wire Line
	8950 9300 10150 9300
Wire Wire Line
	9450 9300 9450 9100
Connection ~ 9450 9300
Wire Wire Line
	9450 8800 9450 8900
Wire Wire Line
	7050 8800 10150 8800
Wire Wire Line
	9050 8900 9050 8800
Connection ~ 9450 8800
Wire Wire Line
	8550 8900 8550 8800
Connection ~ 9050 8800
Wire Wire Line
	7850 8900 7850 8800
Connection ~ 8550 8800
Wire Wire Line
	8550 9650 8550 9850
Wire Wire Line
	8050 9300 8150 9300
Wire Wire Line
	8050 9100 8050 9750
Connection ~ 8550 9750
Wire Wire Line
	8150 9200 8050 9200
Connection ~ 8050 9300
Wire Wire Line
	8150 9100 8050 9100
Connection ~ 8050 9200
Wire Wire Line
	7750 9450 8150 9450
Text Label 9600 9150 0    60   ~ 0
GPIO0_ID_SD
Text Label 9600 9300 0    60   ~ 0
GPIO1_ID_SC
Text Label 9650 8800 0    60   ~ 0
RPI_3V3_2
$Comp
L CONN_01X02 P5
U 1 1
P 7550 9500
F 0 "P5" H 7550 9650 50  0000 C CNN
F 1 "dnp-CONN_01X02" V 7650 9500 50  0000 C CNN
F 2 "Pin_Headers:Pin_Header_Straight_1x02" H 7550 9500 50  0001 C CNN
F 3 "" H 7550 9500 50  0000 C CNN
	1    7550 9500
	-1   0    0    -1  
$EndComp
Connection ~ 7850 9450
$Comp
L C_Small C22
U 1 1
P 7050 9000
F 0 "C22" H 7060 9070 50  0000 L CNN
F 1 "dnp-100n" H 7060 8920 50  0000 L CNN
F 2 "Capacitors_SMD:C_0603" H 7050 9000 50  0001 C CNN
F 3 "" H 7050 9000 50  0000 C CNN
	1    7050 9000
	1    0    0    -1  
$EndComp
Wire Wire Line
	7050 9750 8550 9750
Wire Wire Line
	7850 9450 7850 9100
Wire Wire Line
	7750 9550 8050 9550
Connection ~ 8050 9550
Wire Wire Line
	7050 8800 7050 8900
Connection ~ 7850 8800
Wire Wire Line
	7050 9100 7050 9750
Connection ~ 8050 9750
Text Notes 8600 9900 0    60   ~ 0
16-bit addressed I2C EEPROM, 32Kb+\nStores RPi HAT configuration.
$Comp
L hole-grounded-no4 H4
U 1 1
P 10000 4250
F 0 "H4" H 10000 4500 60  0000 C CNN
F 1 "hole-grounded-no4" H 10000 4000 60  0000 C CNN
F 2 "debugger2-special:hole-no4" H 10000 4250 60  0001 C CNN
F 3 "" H 10000 4250 60  0000 C CNN
	1    10000 4250
	1    0    0    -1  
$EndComp
$Comp
L hole-grounded-no4 H3
U 1 1
P 10000 3550
F 0 "H3" H 10000 3800 60  0000 C CNN
F 1 "hole-grounded-no4" H 10000 3300 60  0000 C CNN
F 2 "debugger2-special:hole-no4" H 10000 3550 60  0001 C CNN
F 3 "" H 10000 3550 60  0000 C CNN
	1    10000 3550
	1    0    0    -1  
$EndComp
$Comp
L hole-grounded-no4 H2
U 1 1
P 8800 4250
F 0 "H2" H 8800 4500 60  0000 C CNN
F 1 "hole-grounded-no4" H 8800 4000 60  0000 C CNN
F 2 "debugger2-special:hole-no4" H 8800 4250 60  0001 C CNN
F 3 "" H 8800 4250 60  0000 C CNN
	1    8800 4250
	1    0    0    -1  
$EndComp
$Comp
L hole-grounded-no4 H1
U 1 1
P 8800 3550
F 0 "H1" H 8800 3800 60  0000 C CNN
F 1 "hole-grounded-no4" H 8800 3300 60  0000 C CNN
F 2 "debugger2-special:hole-no4" H 8800 3550 60  0001 C CNN
F 3 "" H 8800 3550 60  0000 C CNN
	1    8800 3550
	1    0    0    -1  
$EndComp
$Comp
L SW_PUSH SW1
U 1 1
P 1600 9400
F 0 "SW1" H 1750 9510 50  0000 C CNN
F 1 "SW_PUSH" H 1600 9320 50  0000 C CNN
F 2 "Buttons_Switches_SMD:SW_SPST_EVPBF" H 1600 9400 50  0001 C CNN
F 3 "" H 1600 9400 50  0000 C CNN
	1    1600 9400
	1    0    0    -1  
$EndComp
Text Label 6800 2500 0    60   ~ 0
GPIO22_TRST
$Comp
L D_Small D4
U 1 1
P 1800 8800
F 0 "D4" H 1750 8880 50  0000 L CNN
F 1 "D_Small" H 1650 8720 50  0000 L CNN
F 2 "Diodes_SMD:SOD-523" V 1800 8800 50  0001 C CNN
F 3 "" V 1800 8800 50  0000 C CNN
	1    1800 8800
	1    0    0    -1  
$EndComp
$Comp
L D_Small D5
U 1 1
P 1800 9100
F 0 "D5" H 1750 9180 50  0000 L CNN
F 1 "D_Small" H 1650 9020 50  0000 L CNN
F 2 "Diodes_SMD:SOD-523" V 1800 9100 50  0001 C CNN
F 3 "" V 1800 9100 50  0000 C CNN
	1    1800 9100
	1    0    0    -1  
$EndComp
$Comp
L GND #PWR023
U 1 1
P 1100 9600
F 0 "#PWR023" H 1100 9350 50  0001 C CNN
F 1 "GND" H 1100 9450 50  0000 C CNN
F 2 "" H 1100 9600 50  0000 C CNN
F 3 "" H 1100 9600 50  0000 C CNN
	1    1100 9600
	1    0    0    -1  
$EndComp
Wire Wire Line
	1100 9600 1100 9400
Wire Wire Line
	1100 9400 1300 9400
Wire Wire Line
	900  9100 1700 9100
Wire Wire Line
	1700 8800 900  8800
Wire Wire Line
	1900 8800 2900 8800
Wire Wire Line
	1900 9100 2100 9100
Wire Wire Line
	2100 8800 2100 9400
Connection ~ 2100 8800
Wire Wire Line
	2100 9400 1900 9400
Connection ~ 2100 9100
Text Label 2300 8800 0    60   ~ 0
RPI_VBUS_EN
Text Label 900  8800 0    60   ~ 0
~JTAG_SRST
Text Label 900  9100 0    60   ~ 0
~UART_DTR
Wire Wire Line
	6700 2200 7500 2200
Text Label 6800 2200 0    60   ~ 0
~JTAG_SRST
Text Notes 900  8500 0    60   ~ 0
Populate diodes for each allowed system reset source.\nWe cannot guarantee the FTDI configuration will use\nopen drain, so diodes prevent accidental shorting.
$Comp
L R_Small R19
U 1 1
P 4100 6550
F 0 "R19" H 4130 6570 50  0000 L CNN
F 1 "10k" H 4130 6510 50  0000 L CNN
F 2 "Resistors_SMD:R_0603" H 4100 6550 50  0001 C CNN
F 3 "" H 4100 6550 50  0000 C CNN
	1    4100 6550
	1    0    0    -1  
$EndComp
$Comp
L GND #PWR024
U 1 1
P 4100 7100
F 0 "#PWR024" H 4100 6850 50  0001 C CNN
F 1 "GND" H 4100 6950 50  0000 C CNN
F 2 "" H 4100 7100 50  0000 C CNN
F 3 "" H 4100 7100 50  0000 C CNN
	1    4100 7100
	1    0    0    -1  
$EndComp
Wire Wire Line
	4100 7100 4100 6650
NoConn ~ 10400 4250
NoConn ~ 10400 3550
NoConn ~ 9200 3550
NoConn ~ 9200 4250
Wire Wire Line
	6300 5600 7200 5600
Wire Wire Line
	6500 6900 6500 5700
Connection ~ 6500 5700
Wire Wire Line
	6600 7000 6600 5600
Connection ~ 6600 5600
Wire Wire Line
	6700 2500 7500 2500
Wire Wire Line
	4500 6450 4500 6350
Connection ~ 4500 6350
Wire Wire Line
	4100 6450 4100 6350
Connection ~ 4100 6350
$Comp
L CONN_01X02 P1
U 1 1
P 5200 7000
F 0 "P1" H 5200 7150 50  0000 C CNN
F 1 "CONN_01X02" V 5300 7000 50  0000 C CNN
F 2 "Pin_Headers:Pin_Header_Straight_1x02" H 5200 7000 50  0001 C CNN
F 3 "" H 5200 7000 50  0000 C CNN
	1    5200 7000
	1    0    0    1   
$EndComp
Wire Wire Line
	4500 7050 5000 7050
$EndSCHEMATC
